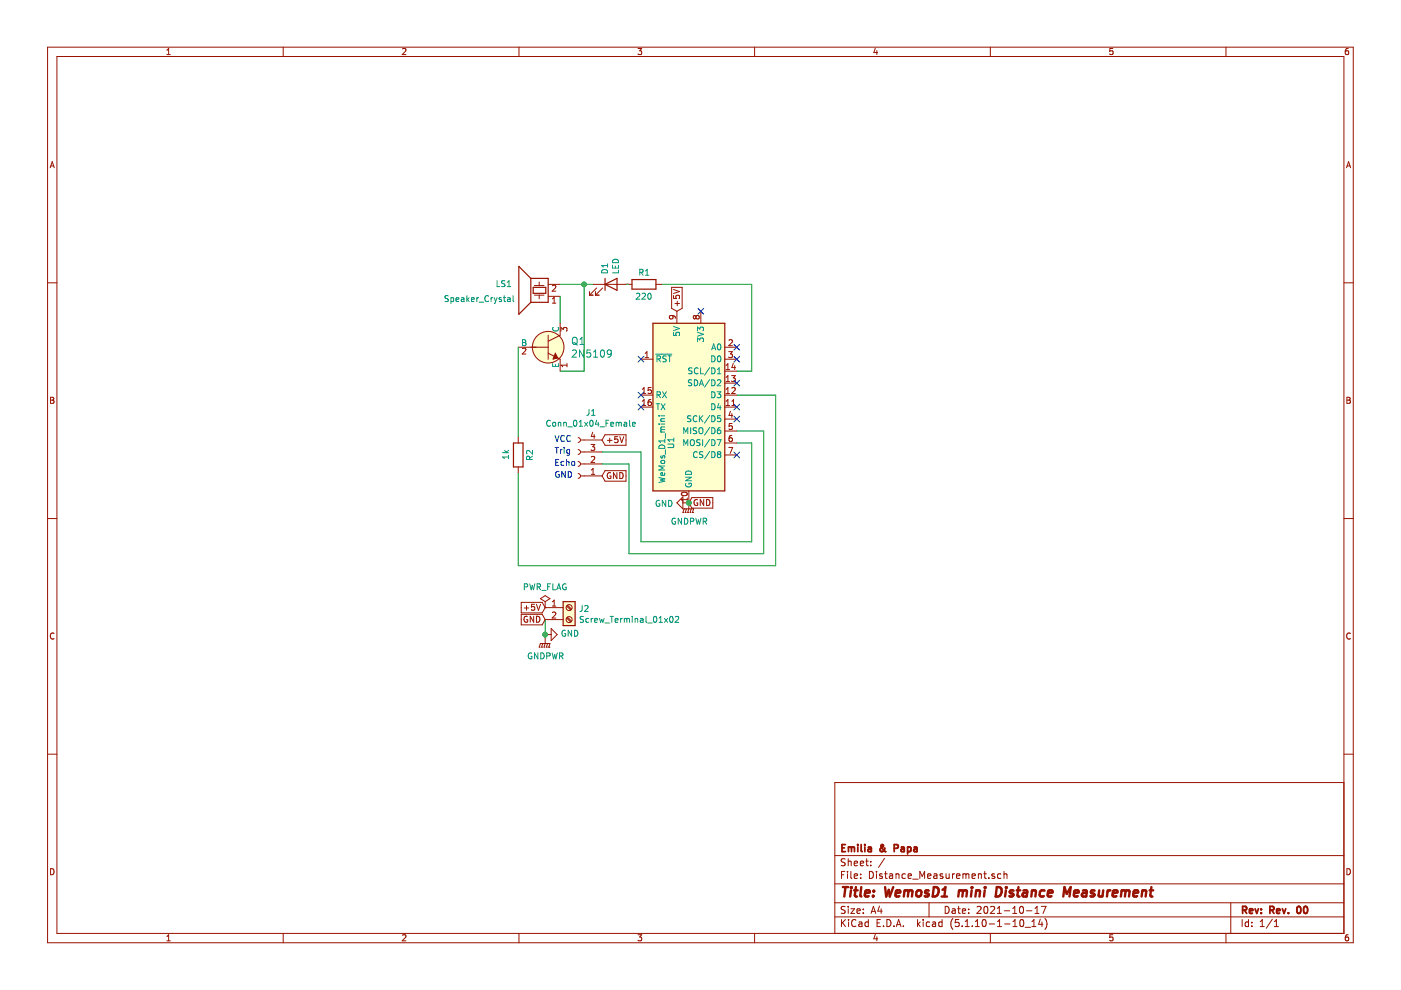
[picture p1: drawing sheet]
EESchema Schematic File Version 4
EELAYER 30 0
EELAYER END
$Descr A4 11693 8268
encoding utf-8
Sheet 1 1
Title "WemosD1 mini Distance Measurement"
Date "2021-10-17"
Rev "Rev. 00"
Comp "Emilia & Papa"
Comment1 ""
Comment2 ""
Comment3 ""
Comment4 ""
$EndDescr
$Comp
L MCU_Module:WeMos_D1_mini U1
U 1 1
P 5750 3400
F 0 "U1" V 5600 3100 50  0000 C CNN
F 1 "WeMos_D1_mini" V 5525 3050 50  0000 C CNN
F 2 "Module:WEMOS_D1_mini_light" H 5750 2250 50  0001 C CNN
F 3 "https://wiki.wemos.cc/products:d1:d1_mini#documentation" H 3900 2250 50  0001 C CNN
	1    5750 3400
	1    0    0    -1  
$EndComp
$Comp
L Device:LED D1
U 1 1
P 5100 2375
F 0 "D1" V 5047 2455 50  0000 L CNN
F 1 "LED" V 5138 2455 50  0000 L CNN
F 2 "LED_THT:LED_D3.0mm" H 5100 2375 50  0001 C CNN
F 3 "~" H 5100 2375 50  0001 C CNN
	1    5100 2375
	1    0    0    -1  
$EndComp
$Comp
L Device:R R2
U 1 1
P 4325 3800
F 0 "R2" V 4225 3750 50  0000 L CNN
F 1 "1k" V 4425 3750 50  0000 L CNN
F 2 "Resistor_THT:R_Axial_DIN0207_L6.3mm_D2.5mm_P10.16mm_Horizontal" V 4255 3800 50  0001 C CNN
F 3 "~" H 4325 3800 50  0001 C CNN
	1    4325 3800
	-1   0    0    1   
$EndComp
$Comp
L Device:R R1
U 1 1
P 5375 2375
F 0 "R1" V 5275 2325 50  0000 L CNN
F 1 "220" V 5475 2300 50  0000 L CNN
F 2 "Resistor_THT:R_Axial_DIN0207_L6.3mm_D2.5mm_P10.16mm_Horizontal" V 5305 2375 50  0001 C CNN
F 3 "~" H 5375 2375 50  0001 C CNN
	1    5375 2375
	0    1    1    0   
$EndComp
$Comp
L Device:Speaker_Crystal LS1
U 1 1
P 4475 2475
F 0 "LS1" H 4675 2375 50  0000 L CNN
F 1 "Speaker_Crystal" H 4650 2500 50  0000 L CNN
F 2 "digikey-footprints:Piezo_Transducer_THT_PS1240P02BT" H 4440 2425 50  0001 C CNN
F 3 "~" H 4440 2425 50  0001 C CNN
	1    4475 2475
	-1   0    0    1   
$EndComp
$Comp
L Connector:Screw_Terminal_01x02 J2
U 1 1
P 4750 5075
F 0 "J2" H 4830 5067 50  0000 L CNN
F 1 "Screw_Terminal_01x02" H 4830 4976 50  0000 L CNN
F 2 "TerminalBlock_Phoenix:TerminalBlock_Phoenix_MPT-0,5-2-2.54_1x02_P2.54mm_Horizontal" H 4750 5075 50  0001 C CNN
F 3 "~" H 4750 5075 50  0001 C CNN
	1    4750 5075
	1    0    0    -1  
$EndComp
Text GLabel 4550 5075 0    50   Input ~ 0
+5V
Text GLabel 4550 5175 0    50   Input ~ 0
GND
$Comp
L power:PWR_FLAG #FLG01
U 1 1
P 4550 5075
F 0 "#FLG01" H 4550 5150 50  0001 C CNN
F 1 "PWR_FLAG" H 4550 5248 50  0000 C CNN
F 2 "" H 4550 5075 50  0001 C CNN
F 3 "~" H 4550 5075 50  0001 C CNN
	1    4550 5075
	1    0    0    -1  
$EndComp
Text GLabel 5650 2600 1    50   Input ~ 0
+5V
NoConn ~ 5850 2600
NoConn ~ 5350 3000
NoConn ~ 5350 3300
NoConn ~ 5350 3400
NoConn ~ 6150 3800
NoConn ~ 6150 2900
NoConn ~ 6150 3000
NoConn ~ 6150 3200
NoConn ~ 6150 3400
NoConn ~ 6150 3500
Text GLabel 5750 4200 2    50   Input ~ 0
GND
Text Notes 4625 3700 0    50   ~ 0
VCC
Text Notes 4625 3800 0    50   ~ 0
Trig
Text Notes 4625 3900 0    50   ~ 0
Echo
Text Notes 4625 4000 0    50   ~ 0
GND
Text GLabel 5025 3675 2    50   Input ~ 0
+5V
Text GLabel 5025 3975 2    50   Input ~ 0
GND
Wire Wire Line
	6375 3600 6375 4625
Wire Wire Line
	6375 4625 5250 4625
Wire Wire Line
	5250 4625 5250 3875
Wire Wire Line
	5250 3875 5025 3875
Wire Wire Line
	5025 3775 5350 3775
Wire Wire Line
	5350 3775 5350 4525
Wire Wire Line
	6275 4525 6275 3700
Wire Wire Line
	6275 3700 6150 3700
Wire Wire Line
	5350 4525 6275 4525
Wire Wire Line
	6150 3600 6375 3600
Wire Wire Line
	6150 3100 6275 3100
Wire Wire Line
	6275 3100 6275 2375
Wire Wire Line
	6275 2375 5525 2375
Wire Wire Line
	5250 2375 5225 2375
$Comp
L Connector:Conn_01x04_Female J1
U 1 1
P 4825 3875
F 0 "J1" H 4717 3450 50  0000 C CNN
F 1 "Conn_01x04_Female" H 4717 3541 50  0000 C CNN
F 2 "Connector_PinSocket_2.54mm:PinSocket_1x04_P2.54mm_Vertical" H 4825 3875 50  0001 C CNN
F 3 "~" H 4825 3875 50  0001 C CNN
	1    4825 3875
	-1   0    0    1   
$EndComp
$Comp
L dk_Transistors-Bipolar-BJT-RF:2N5109 Q1
U 1 1
P 4675 2900
F 0 "Q1" H 4763 2953 60  0000 L CNN
F 1 "2N5109" H 4763 2847 60  0000 L CNN
F 2 "Package_TO_SOT_THT:TO-92_Inline_Wide" H 4875 3100 60  0001 L CNN
F 3 "https://my.centralsemi.com/get_document.php?cmp=1&mergetype=pd&mergepath=pd&pdf_id=2N5109.PDF" H 4875 3200 60  0001 L CNN
F 4 "2N5109CS-ND" H 4875 3300 60  0001 L CNN "Digi-Key_PN"
F 5 "2N5109" H 4875 3400 60  0001 L CNN "MPN"
F 6 "Discrete Semiconductor Products" H 4875 3500 60  0001 L CNN "Category"
F 7 "Transistors - Bipolar (BJT) - RF" H 4875 3600 60  0001 L CNN "Family"
F 8 "https://my.centralsemi.com/get_document.php?cmp=1&mergetype=pd&mergepath=pd&pdf_id=2N5109.PDF" H 4875 3700 60  0001 L CNN "DK_Datasheet_Link"
F 9 "/product-detail/en/central-semiconductor-corp/2N5109/2N5109CS-ND/4806909" H 4875 3800 60  0001 L CNN "DK_Detail_Page"
F 10 "RF TRANS NPN 20V 1.2GHZ TO39" H 4875 3900 60  0001 L CNN "Description"
F 11 "Central Semiconductor Corp" H 4875 4000 60  0001 L CNN "Manufacturer"
F 12 "Active" H 4875 4100 60  0001 L CNN "Status"
	1    4675 2900
	1    0    0    -1  
$EndComp
Wire Wire Line
	4950 2375 4875 2375
Wire Wire Line
	4875 2375 4875 3100
Wire Wire Line
	4875 3100 4675 3100
Wire Wire Line
	6475 4725 6475 3300
Wire Wire Line
	6475 3300 6150 3300
Wire Wire Line
	4325 3650 4325 2900
Wire Wire Line
	4325 3950 4325 4725
Wire Wire Line
	4325 4725 6475 4725
Connection ~ 4875 2375
Wire Wire Line
	4675 2375 4875 2375
Wire Wire Line
	4675 2700 4675 2475
$Comp
L power:GNDPWR #PWR0101
U 1 1
P 4550 5325
F 0 "#PWR0101" H 4550 5125 50  0001 C CNN
F 1 "GNDPWR" H 4554 5171 50  0000 C CNN
F 2 "" H 4550 5275 50  0001 C CNN
F 3 "" H 4550 5275 50  0001 C CNN
	1    4550 5325
	1    0    0    -1  
$EndComp
Wire Wire Line
	4550 5325 4550 5300
$Comp
L power:GND #PWR0102
U 1 1
P 4550 5300
F 0 "#PWR0102" H 4550 5050 50  0001 C CNN
F 1 "GND" V 4555 5172 50  0000 R CNN
F 2 "" H 4550 5300 50  0001 C CNN
F 3 "" H 4550 5300 50  0001 C CNN
	1    4550 5300
	0    -1   -1   0   
$EndComp
Connection ~ 4550 5300
Wire Wire Line
	4550 5300 4550 5175
$Comp
L power:GND #PWR0103
U 1 1
P 5750 4200
F 0 "#PWR0103" H 5750 3950 50  0001 C CNN
F 1 "GND" V 5755 4072 50  0000 R CNN
F 2 "" H 5750 4200 50  0001 C CNN
F 3 "" H 5750 4200 50  0001 C CNN
	1    5750 4200
	0    1    1    0   
$EndComp
$Comp
L power:GNDPWR #PWR0104
U 1 1
P 5750 4200
F 0 "#PWR0104" H 5750 4000 50  0001 C CNN
F 1 "GNDPWR" H 5754 4046 50  0000 C CNN
F 2 "" H 5750 4150 50  0001 C CNN
F 3 "" H 5750 4150 50  0001 C CNN
	1    5750 4200
	1    0    0    -1  
$EndComp
Connection ~ 5750 4200
$EndSCHEMATC
